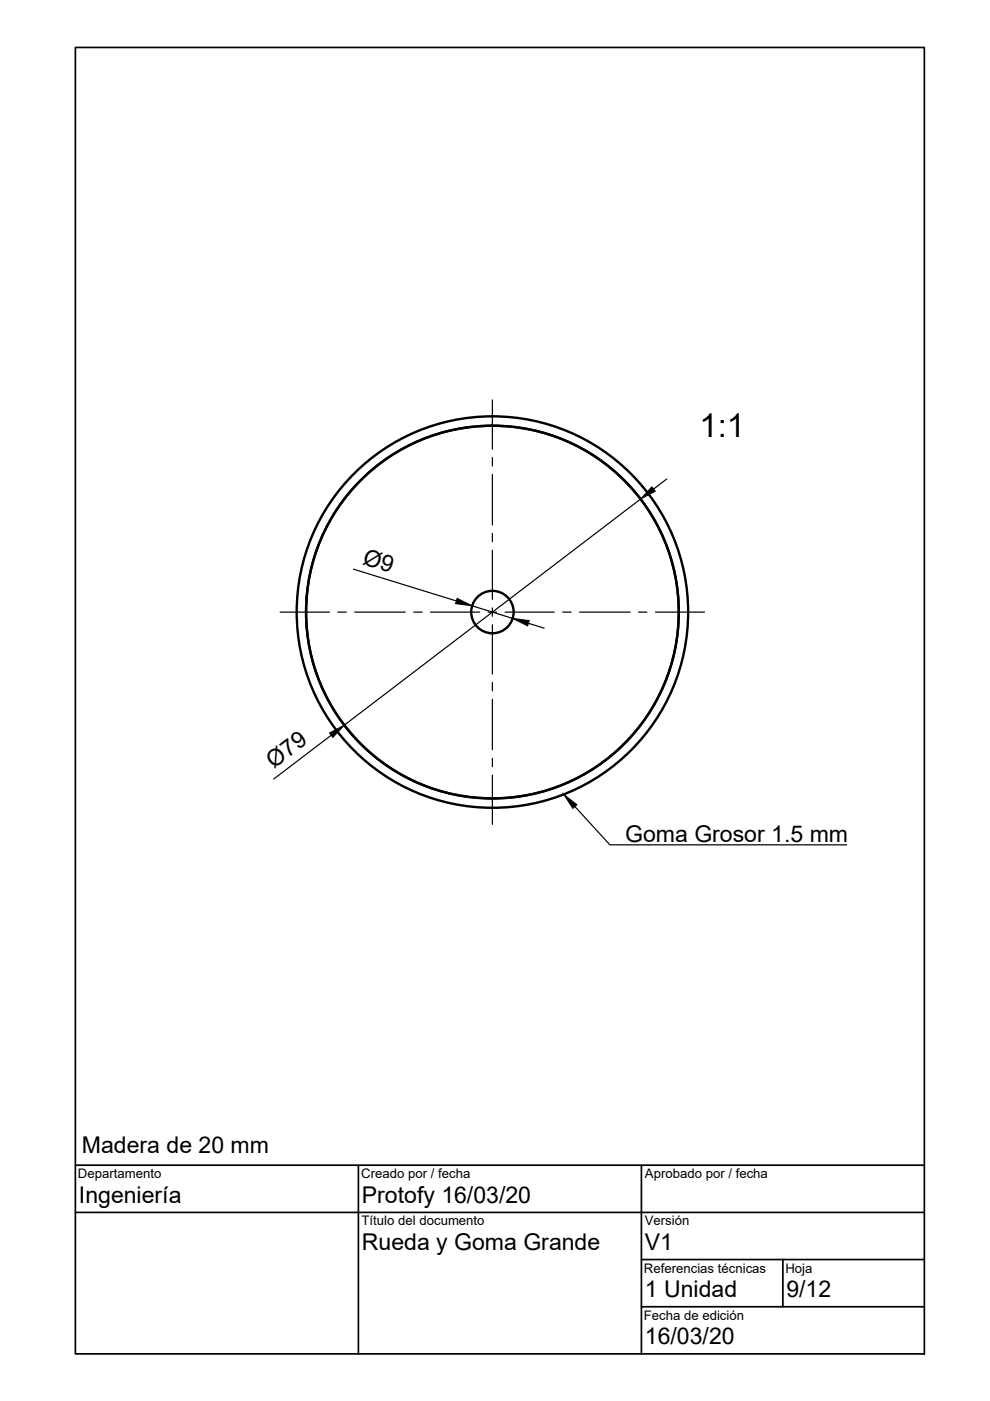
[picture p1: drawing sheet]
<svg xmlns="http://www.w3.org/2000/svg" width="210mm" height="297mm" viewBox="0 0 210 297" stroke-linecap="round" stroke-linejoin="round" font-family="sans-serif">
<!-- layer: Visible -->
<g fill="none" stroke="#000" stroke-width=".51">
<circle cx="104.4" cy="129.8" r="39.5"/>
<circle cx="104.4" cy="129.8" r="41.5"/>
<circle cx="104.4" cy="129.8" r="4.5"/>
</g>
<!-- layer: TitleBlock -->
<path d="M16 10.1h180v276.9h-180zM16 257.1h180M16 247h180M76 247v40M136 247v40M136 267h60M136 277.1h60M166 267v10.1" fill="none" stroke="#000" stroke-width=".36"/>
<!-- layer: Dimensions -->
<path d="M135.8 105.8l-62.8 47.9M141.4 101.6l-2.8 2.1M75 120.7l21.8 6.7M100.1 128.4l8.6 2.7M112 132.2l3.4 1M70.2 155.9l-12.2 9.3" fill="none" stroke="#000" stroke-width=".25"/>
<path d="M138.2 103.2l.7 .9-3.1 1.7zM96.9 126.9l3.2 1.5-3.5-.4zM108.7 131.1l3.5 .5-.3 1.1zM69.9 155.4l3.1-1.7-2.4 2.6z" fill="#000" stroke="#000" stroke-width=".21"/>
<!-- layer: Center Lines -->
<g fill="none" stroke="#000" stroke-width=".25">
<path d="M104.4 84.8v10.4M104.4 97v1.8M104.4 100.6v10.7M104.4 113.1v1.8M104.4 116.7v10.4M59.4 129.8h10.4M71.6 129.8h1.8M75.2 129.8h10.7M87.7 129.8h1.8M91.3 129.8h10.4M103.5 129.8h1.8M104.4 128.9v1.8"/>
<path d="M104.4 132.5v10.4M107.1 129.8h10.4M119.3 129.8h1.8M122.9 129.8h10.7M135.4 129.8h1.8M139 129.8h10.4M104.4 144.7v1.8M104.4 148.3v10.7M104.4 160.8v1.7M104.4 164.3v10.5"/>
</g>
<!-- layer: Annotations -->
<path d="M119.5 168.4l2.8 2.2-.8 .8z" fill="#000" stroke="#000" stroke-width=".21"/>
<path d="M121.9 171l7.4 8.1h50.2" fill="none" stroke="#000" stroke-width=".25"/>
<text font-size="7" x="148.3" y="92.6">1:1</text>
<g font-size="4.9">
<text x="76.7" y="119.5" transform="rotate(17 76.7 119.5)">Ø9</text>
<text x="58.1" y="163.1" transform="rotate(-37 58.1 163.1)">Ø79</text>
<text x="132.5" y="178.4">Goma Grosor 1.5 mm</text>
<text x="17.4" y="244.4">Madera de 20 mm</text>
<text x="16.7" y="255">Ingeniería</text>
<text x="76.7" y="255">Protofy 16/03/20</text>
<text x="76.7" y="265.1">Rueda y Goma Grande</text>
<text x="136.7" y="265.1">V1</text>
<text x="136.7" y="275">1 Unidad</text>
<text x="166.7" y="275">9/12</text>
<text x="136.7" y="285.1">16/03/20</text>
</g>
<g font-size="2.8">
<text x="16.5" y="249.8">Departamento</text>
<text x="76.6" y="249.8">Creado por / fecha</text>
<text x="136.7" y="249.8">Aprobado por / fecha</text>
<text x="76.7" y="259.8">Título del documento</text>
<text x="136.7" y="259.8">Versión</text>
<text x="136.5" y="269.8">Referencias técnicas</text>
<text x="166.5" y="269.8">Hoja</text>
<text x="136.5" y="279.8">Fecha de edición</text>
</g>
</svg>
